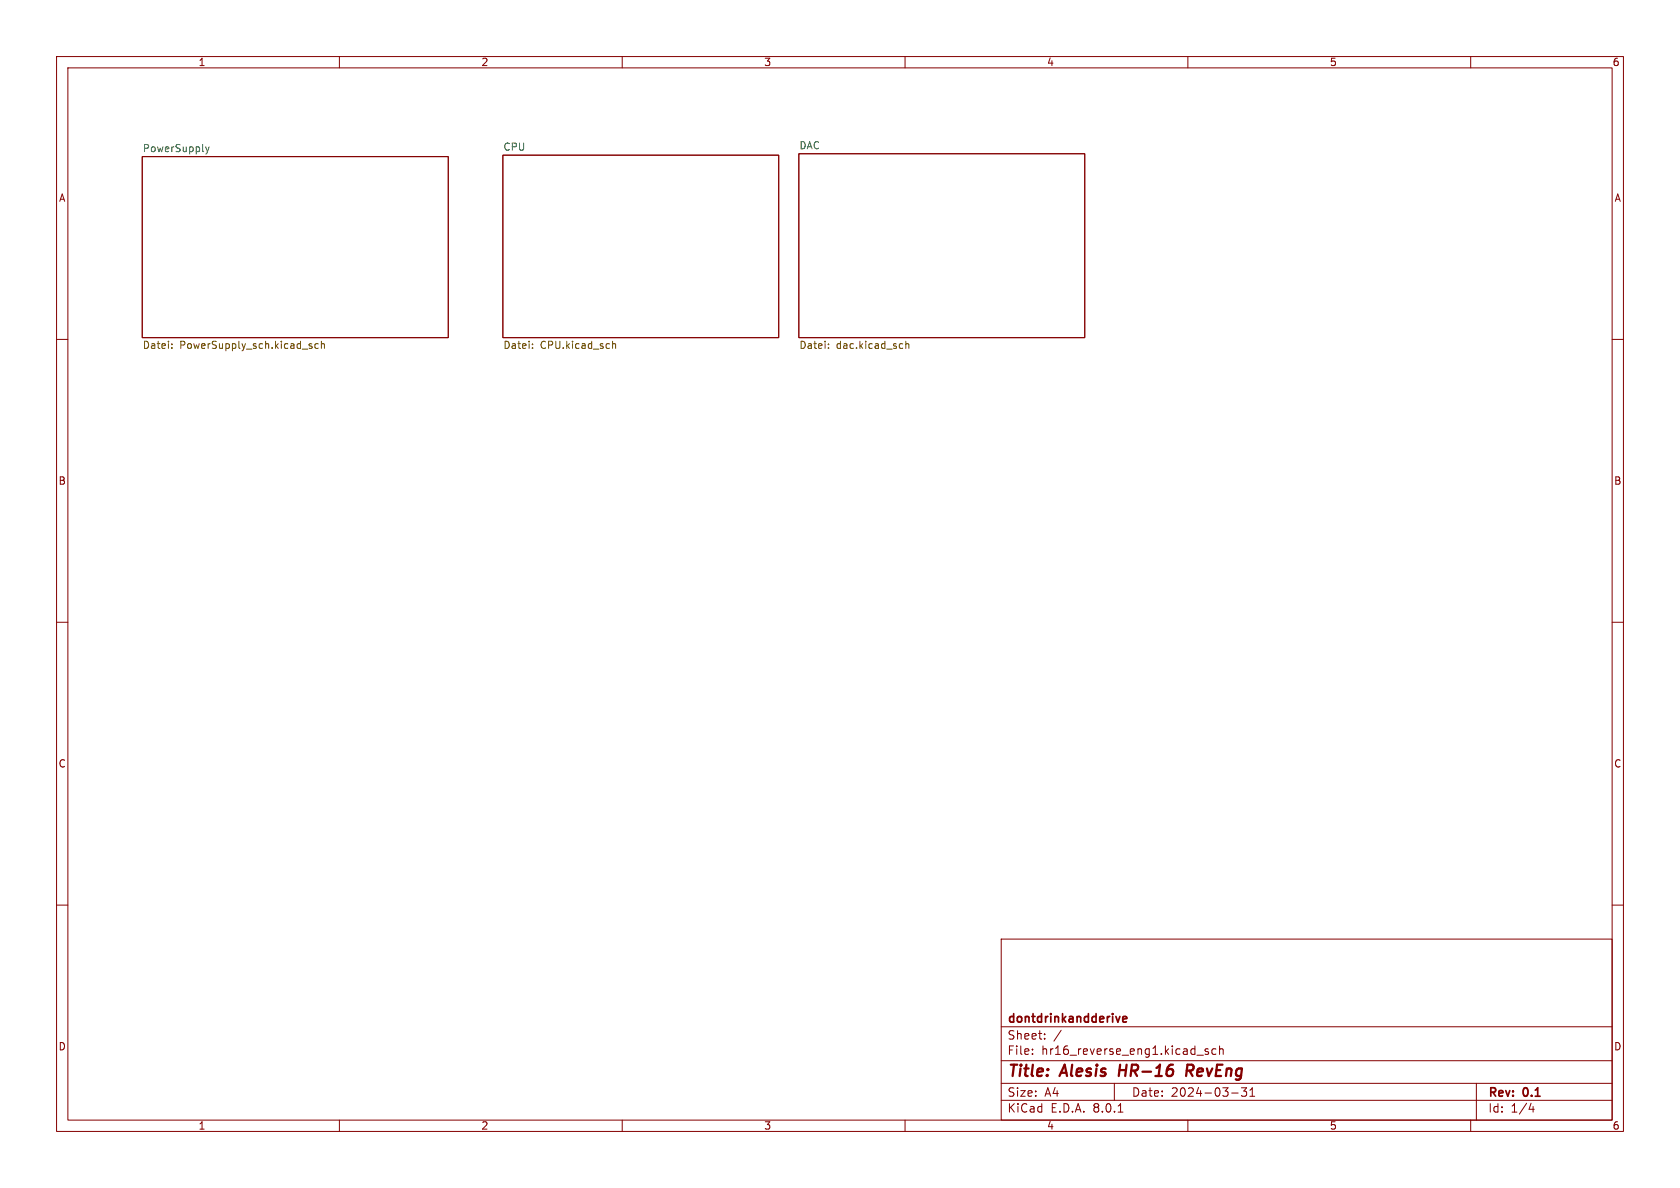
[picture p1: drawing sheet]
<svg xmlns="http://www.w3.org/2000/svg" width="297mm" height="210mm" viewBox="0 0 297 210" stroke-linecap="round" stroke-linejoin="round" font-family="sans-serif">
<g fill="none" stroke="#840000" stroke-width=".18">
<path d="M10 10h277v190h-277zM12 12h273v186h-273zM60 10v2M110 10v2M160 10v2M210 10v2M260 10v2M25.1 27.7h54.1v32h-54.1zM88.9 27.4h48.8v32.3h-48.8zM141.2 27.2h50.6v32.5h-50.6zM10 60h2M285 60h2"/>
<path d="M10 110h2M285 110h2M10 160h2M285 160h2M177 166h108v32h-108zM60 198v2M110 198v2M160 198v2M177 194.5h108M177 191.5h108M177 187.5h108M177 181.5h108"/>
<path d="M182.5 186.3v.1M182.5 185.5v.1M184.7 183.6v.1M184.7 182.8v.1M187.6 182.1l-1.3 2M197 191.5v3M197.7 196.6h.8M210 198v2M211.6 186.5h1.1M213.6 185.5l-.4-.1-.2 .2 .1 .2 .5 .2v.3h-.6M215 185.5l-.5-.1-.3 .3v.4l.2 .2h.6M215.6 185.5l.2-.1 .4 .1v.9"/>
<path d="M215.6 184.9v1.5M217.7 193.2h1.2M220.4 192.3l-.5 .6 .4 .1v.7l-.2 .1h-.4l-.2-.1M221 193.8h.8M221 192.7l.4-.4v1.5M260 198v2M261 191.5v6.5M270.7 195l-.4 1.1h.9M271 195.6v1"/>
</g>
<path d="M198 188.2l-.2 2M210.3 189.3l.5 .9M210.7 188.2h-.8l-.2 2M210.8 189.2l-1 .1" fill="none" stroke="#840000" stroke-width=".4"/>
<path d="M198.5 180.2l.7-.2-.1-.2-.4-.1-.2 .2 .1 .7h.5" fill="none" stroke="#840000" stroke-width=".3"/>
<g fill="none" stroke="#725600" stroke-width=".18">
<path d="M30.4 61.5v.1M30.4 60.8v.1M54.7 60.8h.4M54.7 61.1l.5 .3-.1 .1-.3 .1M56.3 60.8h-.4l-.2 .2 .1 .5h.5M56.8 60.9l.2-.1h.3l.1 .8M56.8 60.3v1.3M94.1 61.5v.1M94.1 60.8v.1M108.3 60.9l.2-.1h.3v.8M108.3 60.3v1.3M146.5 61.5v.1"/>
<path d="M146.5 60.8v.1M159.5 60.8h.1M159.6 61.5l-.1 .1M160.1 60.3v1.3M160.1 60.9l.2-.1h.3l.1 .8"/>
</g>
<path d="M36.4 26l.3 .8M36.7 26.8l-.3 .4M37 26l-.3 .8" fill="none" stroke="#006464" stroke-width=".18"/>
<g font-size="2.8" fill="#840000">
<text x="178" y="190.9">Title:</text>
<text x="187.7" y="190.9">Alesis</text>
<text x="198.6" y="190.9">HR-16</text>
<text x="211.4" y="190.9">RevEng</text>
</g>
<g font-size="2.1" fill="#840000">
<text x="178" y="184">Sheet:</text>
<text x="178" y="181.2">dontdrinkandderive</text>
<text x="178" y="186.7">File:</text>
<text x="184.1" y="186.7">hr16_reverse_eng1.kicad_sch</text>
<text x="178" y="196.9">KiCad</text>
<text x="178" y="194.1">Size:</text>
<text x="184.7" y="194.1">A4</text>
<text x="185.7" y="196.9">E.D.A.</text>
<text x="193.3" y="196.9">8.0.1</text>
<text x="200" y="194.1">Date:</text>
<text x="207" y="194.1">2024-03-31</text>
<text x="263" y="194.3">Rev:</text>
<text x="263" y="196.9">Id:</text>
<text x="267.1" y="196.9">1/4</text>
<text x="269.4" y="194.3">0.1</text>
</g>
<g font-size="1.8" fill="#840000">
<text x="35" y="11.9">1</text>
<text x="85" y="11.9">2</text>
<text x="135" y="11.9">3</text>
<text x="185" y="11.9">4</text>
<text x="235" y="11.9">5</text>
<text x="285" y="11.9">6</text>
<text x="10.3" y="35.9">A</text>
<text x="285.3" y="35.9">A</text>
<text x="10.3" y="85.9">B</text>
<text x="285.3" y="85.9">B</text>
<text x="10.3" y="135.9">C</text>
<text x="285.3" y="135.9">C</text>
<text x="10.3" y="185.9">D</text>
<text x="285.3" y="185.9">D</text>
<text x="35" y="199.9">1</text>
<text x="85" y="199.9">2</text>
<text x="135" y="199.9">3</text>
<text x="185" y="199.9">4</text>
<text x="235" y="199.9">5</text>
<text x="285" y="199.9">6</text>
</g>
<g font-size="1.8" fill="#006464">
<text x="25.1" y="27">PowerSupply</text>
<text x="88.9" y="26.7">CPU</text>
<text x="141.2" y="26.5">DAC</text>
</g>
<g font-size="1.8" fill="#725600">
<text x="25.1" y="62">Datei:</text>
<text x="31.8" y="62">PowerSupply_sch.kicad_sch</text>
<text x="88.9" y="62">Datei:</text>
<text x="95.5" y="62">CPU.kicad_sch</text>
<text x="141.2" y="62">Datei:</text>
<text x="147.8" y="62">dac.kicad_sch</text>
</g>
</svg>
